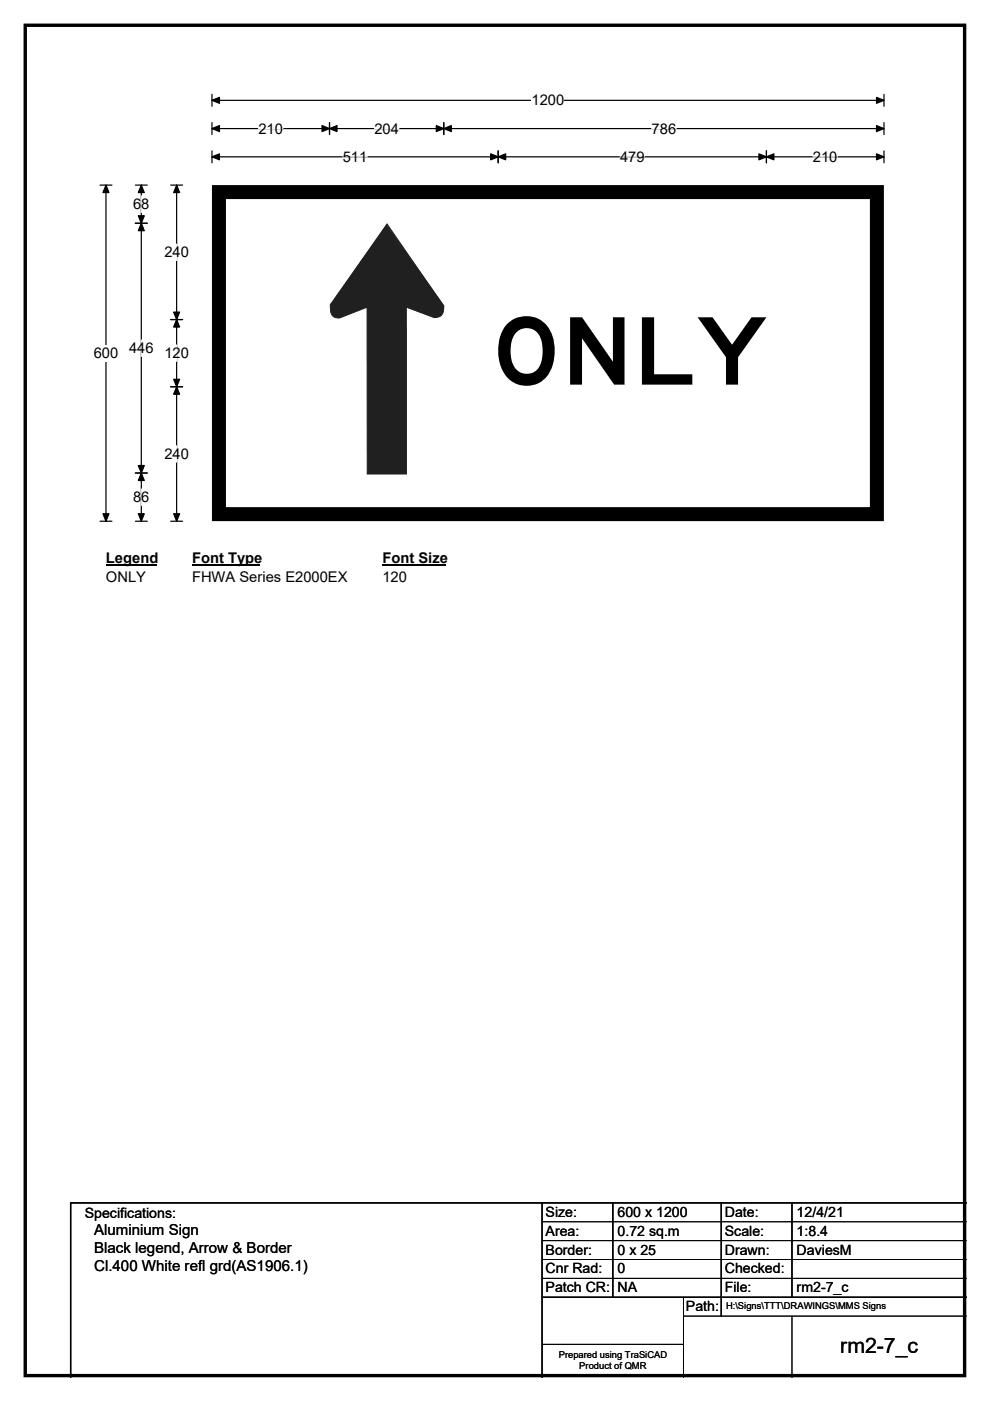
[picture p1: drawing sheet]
<svg xmlns="http://www.w3.org/2000/svg" width="210mm" height="297mm" viewBox="0 0 210 297" stroke-linecap="round" stroke-linejoin="round" font-family="sans-serif">
<path d="M5.4 5.4h199.2v286.3h-199.2z" fill="none" stroke="#000" stroke-width=".72"/>
<path d="M45 21.3h142.5M45 20v2.5M187.5 20v2.5" fill="none" stroke="#000" stroke-width=".25"/>
<path d="M45 21.3l1.5-.7v1.3zM185.9 20.6l1.6 .7-1.6 .6z" fill="#000" stroke="#000" stroke-width=".25"/>
<path d="M112.8 19.5h6.9v3.5h-6.9z" fill="#fff"/>
<g fill="none" stroke="#000" stroke-width=".25">
<path d="M21.2 39.2h2.5M22.5 39.2v71.3M45 27.3h142.5M45 26v2.5M45 32v2.5M45 33.3h142.5M69.9 26v2.5M94.1 26v2.5M105.7 32v2.5M162.6 32v2.5M187.5 26v2.5M187.5 32v2.5"/>
<path d="M21.2 110.5h2.5"/>
</g>
<g fill="#000" stroke="#000" stroke-width=".25">
<path d="M22.5 39.2l.6 1.6h-1.3zM45 27.3l1.5-.7v1.3zM45 33.3l1.5-.7v1.3zM69.9 27.3l1.6-.7v1.3zM68.3 26.6l1.6 .7-1.6 .6zM92.5 26.6l1.6 .7-1.6 .6zM94.1 27.3l1.6-.7v1.3zM105.7 33.3l1.6-.7v1.3zM104.1 32.6l1.6 .7-1.6 .6zM161 32.6l1.6 .7-1.6 .6zM162.6 33.3l1.5-.7v1.3zM185.9 26.6l1.6 .7-1.6 .6z"/>
<path d="M185.9 32.6l1.6 .7-1.6 .6zM21.8 108.9h1.3l-.6 1.6z"/>
</g>
<path d="M54.8 27.3h5.2M72.7 33.3h5.2M79.4 27.3h5.2M131.5 33.3h5.2M138.2 27.3h5.2M172.4 33.3h5.2" fill="none" stroke="#fff" stroke-width=".25"/>
<path d="M19.9 73.2h5.2v3.4h-5.2z" fill="#fff"/>
<path d="M28.7 39.2h2.5M30 39.2v71.3M36.2 39.2h2.5M37.5 39.2v71.3M28.7 47.3h2.5M36.2 67.8h2.5M36.2 82h2.5M28.7 100.3h2.5M28.7 110.5h2.5M36.2 110.5h2.5" fill="none" stroke="#000" stroke-width=".25"/>
<path d="M30 39.2l.6 1.6h-1.3zM37.5 39.2l.6 1.6h-1.3zM30 47.3l.6 1.6h-1.3zM29.3 45.7h1.3l-.6 1.6zM37.5 67.8l.6 1.5h-1.3zM36.8 66.2h1.3l-.6 1.6zM36.8 80.4h1.3l-.6 1.6zM37.5 82l.6 1.6h-1.3zM29.3 98.7h1.3l-.6 1.6zM30 100.3l.6 1.6h-1.3zM29.3 108.9h1.3l-.6 1.6zM36.8 108.9h1.3l-.6 1.6z" fill="#000" stroke="#000" stroke-width=".25"/>
<path d="M30 41.5v3.5M37.5 51.8v3.4M30 72.1v3.5M37.5 73.1v3.5M37.5 94.5v3.5M30 103.7v3.4" fill="none" stroke="#fff" stroke-width=".25"/>
<path d="M22.5 116.5h10.7v3.5h-10.7z" fill="#fff"/>
<path d="M22.5 119.8h10.7" fill="none" stroke="#000" stroke-width=".32"/>
<path d="M40.7 116.5h14.4v3.5h-14.4z" fill="#fff"/>
<path d="M40.7 119.8h14.4" fill="none" stroke="#000" stroke-width=".32"/>
<path d="M81.1 116.5h13.5v3.5h-13.5z" fill="#fff"/>
<path d="M81.1 119.8h13.5" fill="none" stroke="#000" stroke-width=".32"/>
<g fill="#fff">
<path d="M22.5 120.7h8.4v3.5h-8.4z"/>
<path d="M40.7 120.7h32.9v3.5h-32.9z"/>
<path d="M81.1 120.7h5.2v3.5h-5.2z"/>
<path d="M45 39.3h142.5v71.2h-142.5z"/>
</g>
<path d="M45 39.2h142.5v71.3h-142.5z" fill="none" stroke="#fff" stroke-width=".21"/>
<path d="M46.4 40.7h139.6v68.3h-139.6z" fill="none" stroke="#000" stroke-width="3"/>
<path d="M70.2 64.7l11.9-17.2 12 17.5" fill="none" stroke="#221f20" stroke-width=".21"/>
<path d="M82 47.7l12.1 17.1a2.4 2.4 0 0 1-.8 2.3l-1.2 .2-5.9-2.2v35.4h-8.3v-35.4l-5.8 2.3a1.76 1.76 0 0 1-2-2.2v-.6z" fill-rule="evenodd" fill="#221f20" stroke="#221f20" stroke-width=".21"/>
<path d="M115 255v37M130 255v20M153 255v24M168 255v20M205 255h-190v37M115 275h90" fill="none" stroke="#000" stroke-width=".3"/>
<path d="M115 259h90M115 263h90M115 267h90M115 271h90M145 279h60M145 275v17M168 279v13M115 285h30" fill="none" stroke="#000" stroke-width=".21"/>
<text font-size="19.8" x="104.2" y="81.6">ONLY</text>
<text font-size="4.5" x="178.2" y="286.9">rm2-7_c</text>
<g font-size="3.2">
<text x="20" y="261.9">Aluminium Sign</text>
<text x="20" y="265.7">Black legend, Arrow &amp; Border</text>
<text x="20" y="269.6">Cl.400 White refl grd(AS1906.1)</text>
</g>
<g font-size="3.1">
<text x="112.8" y="22.3">1200</text>
<text x="54.8" y="28.3">210</text>
<text x="79.4" y="28.3">204</text>
<text x="138.2" y="28.3">786</text>
<text x="72.7" y="34.3">511</text>
<text x="131.5" y="34.3">479</text>
<text x="172.4" y="34.3">210</text>
<text x="28.2" y="44.3">68</text>
<text x="34.9" y="54.5">240</text>
<text x="19.9" y="75.9">600</text>
<text x="27.4" y="74.8">446</text>
<text x="34.9" y="75.9">120</text>
<text x="34.9" y="97.3">240</text>
<text x="28.2" y="106.4">86</text>
<text x="22.5" y="119.3">Legend</text>
<text x="40.7" y="119.3">Font Type</text>
<text x="81.1" y="119.3">Font Size</text>
<text x="22.5" y="123.5">ONLY</text>
<text x="40.7" y="123.5">FHWA Series E2000EX</text>
<text x="81.1" y="123.5">120</text>
</g>
<g font-size="3">
<text x="115.7" y="258">Size:</text>
<text x="131" y="258">600 x 1200</text>
<text x="153.7" y="258">Date:</text>
<text x="169" y="258">12/4/21</text>
<text x="18" y="258.2">Specifications:</text>
<text x="115.7" y="262">Area:</text>
<text x="131" y="262">0.72 sq.m</text>
<text x="153.7" y="262">Scale:</text>
<text x="169" y="262">1:8.4</text>
<text x="115.7" y="266">Border:</text>
<text x="115.7" y="270">Cnr Rad:</text>
<text x="131" y="266">0 x 25</text>
<text x="131" y="270">0</text>
<text x="153.7" y="266">Drawn:</text>
<text x="153.7" y="270">Checked:</text>
<text x="169" y="266">DaviesM</text>
<text x="115.7" y="274">Patch CR:</text>
<text x="131" y="274">NA</text>
<text x="153.7" y="274">File:</text>
<text x="169" y="274">rm2-7_c</text>
<text x="145.5" y="278">Path:</text>
</g>
<g font-size="2">
<text x="154" y="277.6">H:\Signs\TTT\DRAWINGS\MMS Signs</text>
<text x="118.5" y="287.8">Prepared using TraSiCAD</text>
<text x="122.9" y="290.2">Product of QMR</text>
</g>
</svg>
